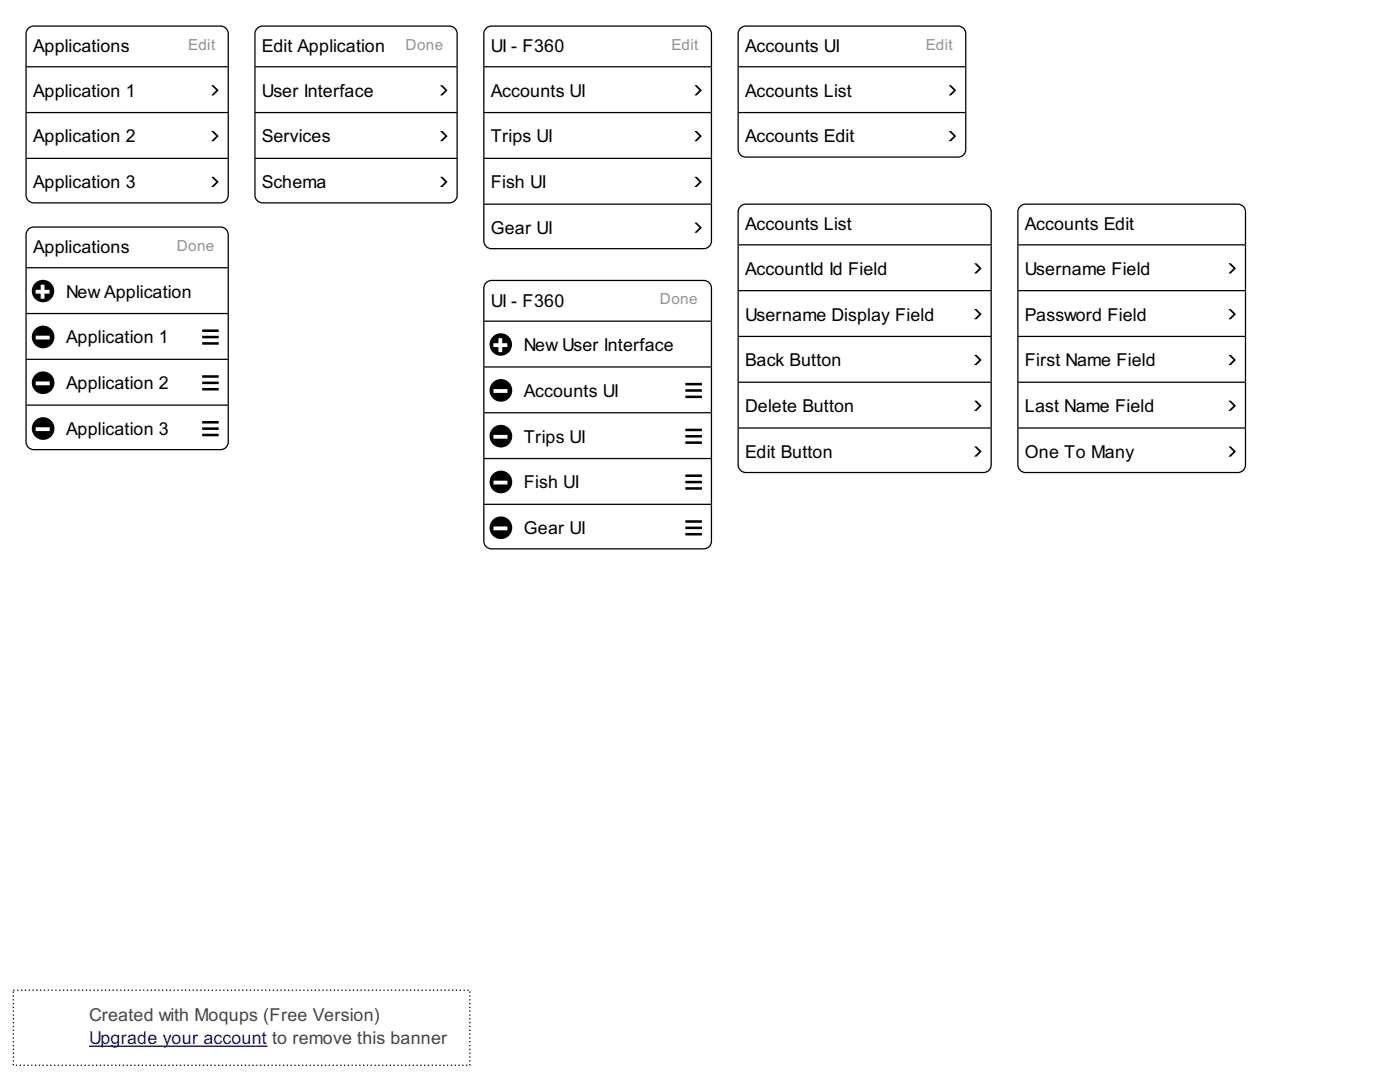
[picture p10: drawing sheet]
<svg xmlns="http://www.w3.org/2000/svg" width="612mm" height="471mm" viewBox="0 0 612 471" stroke-linecap="round" stroke-linejoin="round" font-family="sans-serif">
<path d="M12.4 12.4l1-.7 1.3-.3h81.7a3.3 3.3 0 0 1 3.3 3.3v70.6a3.3 3.3 0 0 1-3.3 3.3h-81.7a3.3 3.3 0 0 1-3.3-3.3v-70.6l.3-1.3z" fill="none" stroke="#000" stroke-width=".56"/>
<path d="M11.4 29.2h88.3z" fill="#fff"/>
<path d="M11.4 29.2h88.3" fill="none" stroke="#000" stroke-width=".56"/>
<path d="M92.2 37.2h1.1l2.3 2.2-2.3 2.3h-1.1l2.3-2.3z" fill="#000"/>
<path d="M11.4 49.2h88.3z" fill="#fff"/>
<path d="M11.4 49.2h88.3" fill="none" stroke="#000" stroke-width=".56"/>
<path d="M92.2 57.2h1.1l2.3 2.2-2.3 2.3h-1.1l2.3-2.3z" fill="#000"/>
<path d="M11.4 69.2h88.3z" fill="#fff"/>
<path d="M11.4 69.2h88.3" fill="none" stroke="#000" stroke-width=".56"/>
<path d="M92.2 77.2h1.1l2.3 2.3-2.3 2.2h-1.1l2.3-2.2z" fill="#000"/>
<path d="M12.4 100.2l1-.8 1.3-.2h81.7a3.3 3.3 0 0 1 3.3 3.3v90.6a3.3 3.3 0 0 1-3.3 3.3h-81.7a3.3 3.3 0 0 1-3.3-3.3v-90.6l.3-1.3z" fill="#fff"/>
<path d="M12.4 100.2l1-.8 1.3-.2h81.7a3.3 3.3 0 0 1 3.3 3.3v90.6a3.3 3.3 0 0 1-3.3 3.3h-81.7a3.3 3.3 0 0 1-3.3-3.3v-90.6l.3-1.3z" fill="none" stroke="#000" stroke-width=".56"/>
<path d="M11.4 117h88.3z" fill="#fff"/>
<path d="M11.4 117h88.3" fill="none" stroke="#000" stroke-width=".56"/>
<path d="M13.9 127.1a4.9 4.9 0 0 0 9.8 0 4.9 4.9 0 0 0-9.8 0zM15.6 126.6h2.2v-2.2h1.6v2.2h2.3v1.7h-2.3v2.2h-1.6v-2.2h-2.2z" fill="#000"/>
<path d="M11.4 137h88.3z" fill="#fff"/>
<path d="M11.4 137h88.3" fill="none" stroke="#000" stroke-width=".56"/>
<g fill="#000">
<path d="M13.9 147.2a5 5 0 0 0 9.9 0 5 5 0 0 0-9.9 0zM15.6 146.6h6.1v1.7h-6.1z"/>
<path d="M88.3 143.9h7.3v1.1h-7.3zM88.3 146.7v1.1h7.3v-1.1zM88.3 149.5v1.1h7.3v-1.1z"/>
</g>
<path d="M11.4 157h88.3z" fill="#fff"/>
<path d="M11.4 157h88.3" fill="none" stroke="#000" stroke-width=".56"/>
<g fill="#000">
<path d="M13.9 167.2a5 5 0 0 0 9.9 0 5 5 0 0 0-9.9 0zM15.6 166.6h6.1v1.7h-6.1z"/>
<path d="M88.3 163.9h7.3v1.1h-7.3zM88.3 166.7v1.1h7.3v-1.1zM88.3 169.5v1.1h7.3v-1.1z"/>
</g>
<path d="M11.4 177h88.3z" fill="#fff"/>
<path d="M11.4 177h88.3" fill="none" stroke="#000" stroke-width=".56"/>
<g fill="#000">
<path d="M13.9 187.2a5 5 0 0 0 9.9 0 5 5 0 0 0-9.9 0zM15.6 186.6h6.1v1.7h-6.1z"/>
<path d="M88.3 183.9h7.3v1.1h-7.3zM88.3 186.7v1.1h7.3v-1.1zM88.3 189.5v1.1h7.3v-1.1z"/>
</g>
<path d="M112.4 12.4l1-.7 1.3-.3h81.7a3.3 3.3 0 0 1 3.3 3.3v70.6a3.3 3.3 0 0 1-3.3 3.3h-81.7a3.3 3.3 0 0 1-3.3-3.3v-70.6l.3-1.3z" fill="#fff"/>
<path d="M112.4 12.4l1-.7 1.3-.3h81.7a3.3 3.3 0 0 1 3.3 3.3v70.6a3.3 3.3 0 0 1-3.3 3.3h-81.7a3.3 3.3 0 0 1-3.3-3.3v-70.6l.3-1.3z" fill="none" stroke="#000" stroke-width=".56"/>
<path d="M111.4 29.2h88.3z" fill="#fff"/>
<path d="M111.4 29.2h88.3" fill="none" stroke="#000" stroke-width=".56"/>
<path d="M192.3 37.2h1l2.3 2.2-2.3 2.3h-1.1l2.3-2.3z" fill="#000"/>
<path d="M111.4 49.2h88.3z" fill="#fff"/>
<path d="M111.4 49.2h88.3" fill="none" stroke="#000" stroke-width=".56"/>
<path d="M192.3 57.2h1l2.3 2.2-2.3 2.3h-1.1l2.3-2.3z" fill="#000"/>
<path d="M111.4 69.2h88.3z" fill="#fff"/>
<path d="M111.4 69.2h88.3" fill="none" stroke="#000" stroke-width=".56"/>
<path d="M192.3 77.2h1l2.3 2.3-2.3 2.2h-1.1l2.3-2.2z" fill="#000"/>
<path d="M212.4 12.4l1-.7 1.3-.3h92.8a3.3 3.3 0 0 1 3.4 3.3v90.6a3.3 3.3 0 0 1-3.4 3.3h-92.8a3.3 3.3 0 0 1-3.3-3.3v-90.6l.3-1.3z" fill="#fff"/>
<path d="M212.4 12.4l1-.7 1.3-.3h92.8a3.3 3.3 0 0 1 3.4 3.3v90.6a3.3 3.3 0 0 1-3.4 3.3h-92.8a3.3 3.3 0 0 1-3.3-3.3v-90.6l.3-1.3z" fill="none" stroke="#000" stroke-width=".56"/>
<path d="M211.4 29.2h99.5z" fill="#fff"/>
<path d="M211.4 29.2h99.5" fill="none" stroke="#000" stroke-width=".56"/>
<path d="M303.4 37.2h1.1l2.2 2.2-2.2 2.3h-1.1l2.2-2.3z" fill="#000"/>
<path d="M211.4 49.2h99.5z" fill="#fff"/>
<path d="M211.4 49.2h99.5" fill="none" stroke="#000" stroke-width=".56"/>
<path d="M303.4 57.2h1.1l2.2 2.2-2.2 2.3h-1.1l2.2-2.3z" fill="#000"/>
<path d="M211.4 69.2h99.5z" fill="#fff"/>
<path d="M211.4 69.2h99.5" fill="none" stroke="#000" stroke-width=".56"/>
<path d="M303.4 77.2h1.1l2.2 2.3-2.2 2.2h-1.1l2.2-2.2z" fill="#000"/>
<path d="M211.4 89.2h99.5z" fill="#fff"/>
<path d="M211.4 89.2h99.5" fill="none" stroke="#000" stroke-width=".56"/>
<path d="M303.4 97.2h1.1l2.2 2.3-2.2 2.2h-1.1l2.2-2.2z" fill="#000"/>
<path d="M212.4 123.5l1-.7 1.3-.3h92.8a3.3 3.3 0 0 1 3.4 3.3v110.6a3.3 3.3 0 0 1-3.4 3.3h-92.8a3.3 3.3 0 0 1-3.3-3.3v-110.6l.3-1.3z" fill="#fff"/>
<path d="M212.4 123.5l1-.7 1.3-.3h92.8a3.3 3.3 0 0 1 3.4 3.3v110.6a3.3 3.3 0 0 1-3.4 3.3h-92.8a3.3 3.3 0 0 1-3.3-3.3v-110.6l.3-1.3z" fill="none" stroke="#000" stroke-width=".56"/>
<path d="M211.4 140.3h99.5z" fill="#fff"/>
<path d="M211.4 140.3h99.5" fill="none" stroke="#000" stroke-width=".56"/>
<path d="M213.9 150.5a4.9 4.9 0 0 0 9.8 0 4.9 4.9 0 0 0-9.8 0zM217.8 147.7h1.7v2.2h2.2v1.7h-2.2v2.2h-1.7v-2.2h-2.2v-1.7h2.2z" fill="#000"/>
<path d="M211.4 160.3h99.5z" fill="#fff"/>
<path d="M211.4 160.3h99.5" fill="none" stroke="#000" stroke-width=".56"/>
<g fill="#000">
<path d="M213.9 170.5a5 5 0 0 0 9.9 0 5 5 0 0 0-9.9 0zM215.6 170h6.1v1.6h-6.1z"/>
<path d="M299.5 167.2h7.2v1.1h-7.2zM299.5 170v1.1h7.2v-1.1zM299.5 172.8v1.1h7.2v-1.1z"/>
</g>
<path d="M211.4 180.3h99.5z" fill="#fff"/>
<path d="M211.4 180.3h99.5" fill="none" stroke="#000" stroke-width=".56"/>
<g fill="#000">
<path d="M213.9 190.5a5 5 0 0 0 9.9 0 5 5 0 0 0-9.9 0zM215.6 190h6.1v1.6h-6.1z"/>
<path d="M299.5 187.2h7.2v1.1h-7.2zM299.5 190v1.1h7.2v-1.1zM299.5 192.8v1.1h7.2v-1.1z"/>
</g>
<path d="M211.4 200.3h99.5z" fill="#fff"/>
<path d="M211.4 200.3h99.5" fill="none" stroke="#000" stroke-width=".56"/>
<g fill="#000">
<path d="M213.9 210.5a5 5 0 0 0 9.9 0 5 5 0 0 0-9.9 0zM215.6 210h6.1v1.6h-6.1z"/>
<path d="M299.5 207.2h7.2v1.2h-7.2zM299.5 210v1.1h7.2v-1.1zM299.5 212.8v1.1h7.2v-1.1z"/>
</g>
<path d="M211.4 220.3h99.5z" fill="#fff"/>
<path d="M211.4 220.3h99.5" fill="none" stroke="#000" stroke-width=".56"/>
<g fill="#000">
<path d="M213.9 230.5a5 5 0 0 0 9.9 0 5 5 0 0 0-9.9 0zM215.6 230h6.1v1.6h-6.1z"/>
<path d="M299.5 227.2h7.2v1.2h-7.2zM299.5 230v1.1h7.2v-1.1zM299.5 232.8v1.1h7.2v-1.1z"/>
</g>
<path d="M323.5 12.4l1.1-.7 1.3-.3h92.7a3.3 3.3 0 0 1 3.4 3.3v50.6a3.3 3.3 0 0 1-3.4 3.3h-92.7a3.3 3.3 0 0 1-3.4-3.3v-50.6l.3-1.3z" fill="#fff"/>
<path d="M323.5 12.4l1.1-.7 1.3-.3h92.7a3.3 3.3 0 0 1 3.4 3.3v50.6a3.3 3.3 0 0 1-3.4 3.3h-92.7a3.3 3.3 0 0 1-3.4-3.3v-50.6l.3-1.3z" fill="none" stroke="#000" stroke-width=".56"/>
<path d="M322.5 29.2h99.5z" fill="#fff"/>
<path d="M322.5 29.2h99.5" fill="none" stroke="#000" stroke-width=".56"/>
<path d="M414.5 37.2h1.1l2.2 2.2-2.2 2.3h-1.1l2.2-2.3z" fill="#000"/>
<path d="M322.5 49.2h99.5z" fill="#fff"/>
<path d="M322.5 49.2h99.5" fill="none" stroke="#000" stroke-width=".56"/>
<path d="M414.5 57.2h1.1l2.2 2.2-2.2 2.3h-1.1l2.2-2.3z" fill="#000"/>
<path d="M323.5 90.2l1.1-.8 1.3-.2h103.9a3.3 3.3 0 0 1 3.3 3.3v110.6a3.3 3.3 0 0 1-3.3 3.3h-103.9a3.3 3.3 0 0 1-3.4-3.3v-110.6l.3-1.3z" fill="#fff"/>
<path d="M323.5 90.2l1.1-.8 1.3-.2h103.9a3.3 3.3 0 0 1 3.3 3.3v110.6a3.3 3.3 0 0 1-3.3 3.3h-103.9a3.3 3.3 0 0 1-3.4-3.3v-110.6l.3-1.3z" fill="none" stroke="#000" stroke-width=".56"/>
<path d="M322.5 107h110.6z" fill="#fff"/>
<path d="M322.5 107h110.6" fill="none" stroke="#000" stroke-width=".56"/>
<path d="M425.6 115h1.1l2.2 2.2-2.2 2.3h-1.1l2.2-2.3z" fill="#000"/>
<path d="M322.5 127h110.6z" fill="#fff"/>
<path d="M322.5 127h110.6" fill="none" stroke="#000" stroke-width=".56"/>
<path d="M425.6 135h1.1l2.2 2.2-2.2 2.3h-1.1l2.2-2.3z" fill="#000"/>
<path d="M322.5 147h110.6z" fill="#fff"/>
<path d="M322.5 147h110.6" fill="none" stroke="#000" stroke-width=".56"/>
<path d="M425.6 155h1.1l2.2 2.2-2.2 2.3h-1.1l2.2-2.3z" fill="#000"/>
<path d="M322.5 167h110.6z" fill="#fff"/>
<path d="M322.5 167h110.6" fill="none" stroke="#000" stroke-width=".56"/>
<path d="M425.6 175h1.1l2.2 2.2-2.2 2.3h-1.1l2.2-2.3z" fill="#000"/>
<path d="M322.5 187h110.6z" fill="#fff"/>
<path d="M322.5 187h110.6" fill="none" stroke="#000" stroke-width=".56"/>
<path d="M425.6 195h1.1l2.2 2.2-2.2 2.3h-1.1l2.2-2.3z" fill="#000"/>
<path d="M445.7 90.2l1.1-.8 1.3-.2h92.8a3.3 3.3 0 0 1 3.3 3.3v110.6a3.3 3.3 0 0 1-3.3 3.3h-92.8a3.3 3.3 0 0 1-3.3-3.3v-110.6l.2-1.3z" fill="#fff"/>
<path d="M445.7 90.2l1.1-.8 1.3-.2h92.8a3.3 3.3 0 0 1 3.3 3.3v110.6a3.3 3.3 0 0 1-3.3 3.3h-92.8a3.3 3.3 0 0 1-3.3-3.3v-110.6l.2-1.3z" fill="none" stroke="#000" stroke-width=".56"/>
<path d="M444.8 107h99.4z" fill="#fff"/>
<path d="M444.8 107h99.4" fill="none" stroke="#000" stroke-width=".56"/>
<path d="M536.7 115h1.1l2.2 2.2-2.2 2.3h-1.1l2.3-2.3z" fill="#000"/>
<path d="M444.8 127h99.4z" fill="#fff"/>
<path d="M444.8 127h99.4" fill="none" stroke="#000" stroke-width=".56"/>
<path d="M536.7 135h1.1l2.2 2.2-2.2 2.3h-1.1l2.3-2.3z" fill="#000"/>
<path d="M444.8 147h99.4z" fill="#fff"/>
<path d="M444.8 147h99.4" fill="none" stroke="#000" stroke-width=".56"/>
<path d="M536.7 155h1.1l2.2 2.2-2.2 2.3h-1.1l2.3-2.3z" fill="#000"/>
<path d="M444.8 167h99.4z" fill="#fff"/>
<path d="M444.8 167h99.4" fill="none" stroke="#000" stroke-width=".56"/>
<path d="M536.7 175h1.1l2.2 2.2-2.2 2.3h-1.1l2.3-2.3z" fill="#000"/>
<path d="M444.8 187h99.4z" fill="#fff"/>
<path d="M444.8 187h99.4" fill="none" stroke="#000" stroke-width=".56"/>
<path d="M536.7 195h1.1l2.2 2.2-2.2 2.3h-1.1l2.3-2.3z" fill="#000"/>
<path d="M5.8 432.5h199.5v32.8h-199.5z" fill="#fff"/>
<path d="M5.8 432.5h199.5v32.8h-199.5z" fill="none" stroke="#000" stroke-width=".56" stroke-dasharray=".6 1.1" stroke-linecap="butt"/>
<path d="M38.9 457h77.8" fill="none" stroke="#00e" stroke-width=".56"/>
<g font-size="7.8">
<text x="14.4" y="22.8">Applications</text>
<text x="114.5" y="22.8">Edit Application</text>
<text x="214.5" y="22.8">UI - F360</text>
<text x="325.6" y="22.8">Accounts UI</text>
<text x="14.4" y="42.2">Application 1</text>
<text x="114.5" y="42.2">User Interface</text>
<text x="214.5" y="42.2">Accounts UI</text>
<text x="325.6" y="42.2">Accounts List</text>
<text x="14.4" y="62.2">Application 2</text>
<text x="114.5" y="62.2">Services</text>
<text x="214.5" y="62.2">Trips UI</text>
<text x="325.6" y="62.2">Accounts Edit</text>
<text x="14.4" y="82.2">Application 3</text>
<text x="114.5" y="82.2">Schema</text>
<text x="214.5" y="82.2">Fish UI</text>
<text x="325.6" y="100.6">Accounts List</text>
<text x="447.8" y="100.6">Accounts Edit</text>
<text x="214.5" y="102.2">Gear UI</text>
<text x="14.4" y="110.6">Applications</text>
<text x="325.6" y="120">AccountId Id Field</text>
<text x="447.8" y="120">Username Field</text>
<text x="28.9" y="130">New Application</text>
<text x="214.5" y="133.9">UI - F360</text>
<text x="325.6" y="140">Username Display Field</text>
<text x="447.8" y="140">Password Field</text>
<text x="28.9" y="150">Application 1</text>
<text x="228.9" y="153.3">New User Interface</text>
<text x="325.6" y="160">Back Button</text>
<text x="447.8" y="160">First Name Field</text>
<text x="28.9" y="170">Application 2</text>
<text x="228.9" y="173.3">Accounts UI</text>
<text x="325.6" y="180">Delete Button</text>
<text x="447.8" y="180">Last Name Field</text>
<text x="28.9" y="190">Application 3</text>
<text x="228.9" y="193.3">Trips UI</text>
<text x="325.6" y="200">Edit Button</text>
<text x="447.8" y="200">One To Many</text>
<text x="228.9" y="213.4">Fish UI</text>
<text x="228.9" y="233.4">Gear UI</text>
</g>
<text font-size="7.8" fill="#444" x="38.9" y="446.1">Created with Moqups (Free Version)</text>
<text font-size="7.8" fill="#00e" x="38.9" y="456.1">Upgrade your account to remove this banner</text>
<g font-size="6.7" fill="#929292">
<text x="82.2" y="21.7">Edit</text>
<text x="177.2" y="21.7">Done</text>
<text x="293.4" y="21.7">Edit</text>
<text x="404.5" y="21.7">Edit</text>
<text x="77.2" y="109.5">Done</text>
<text x="288.4" y="132.8">Done</text>
</g>
</svg>
